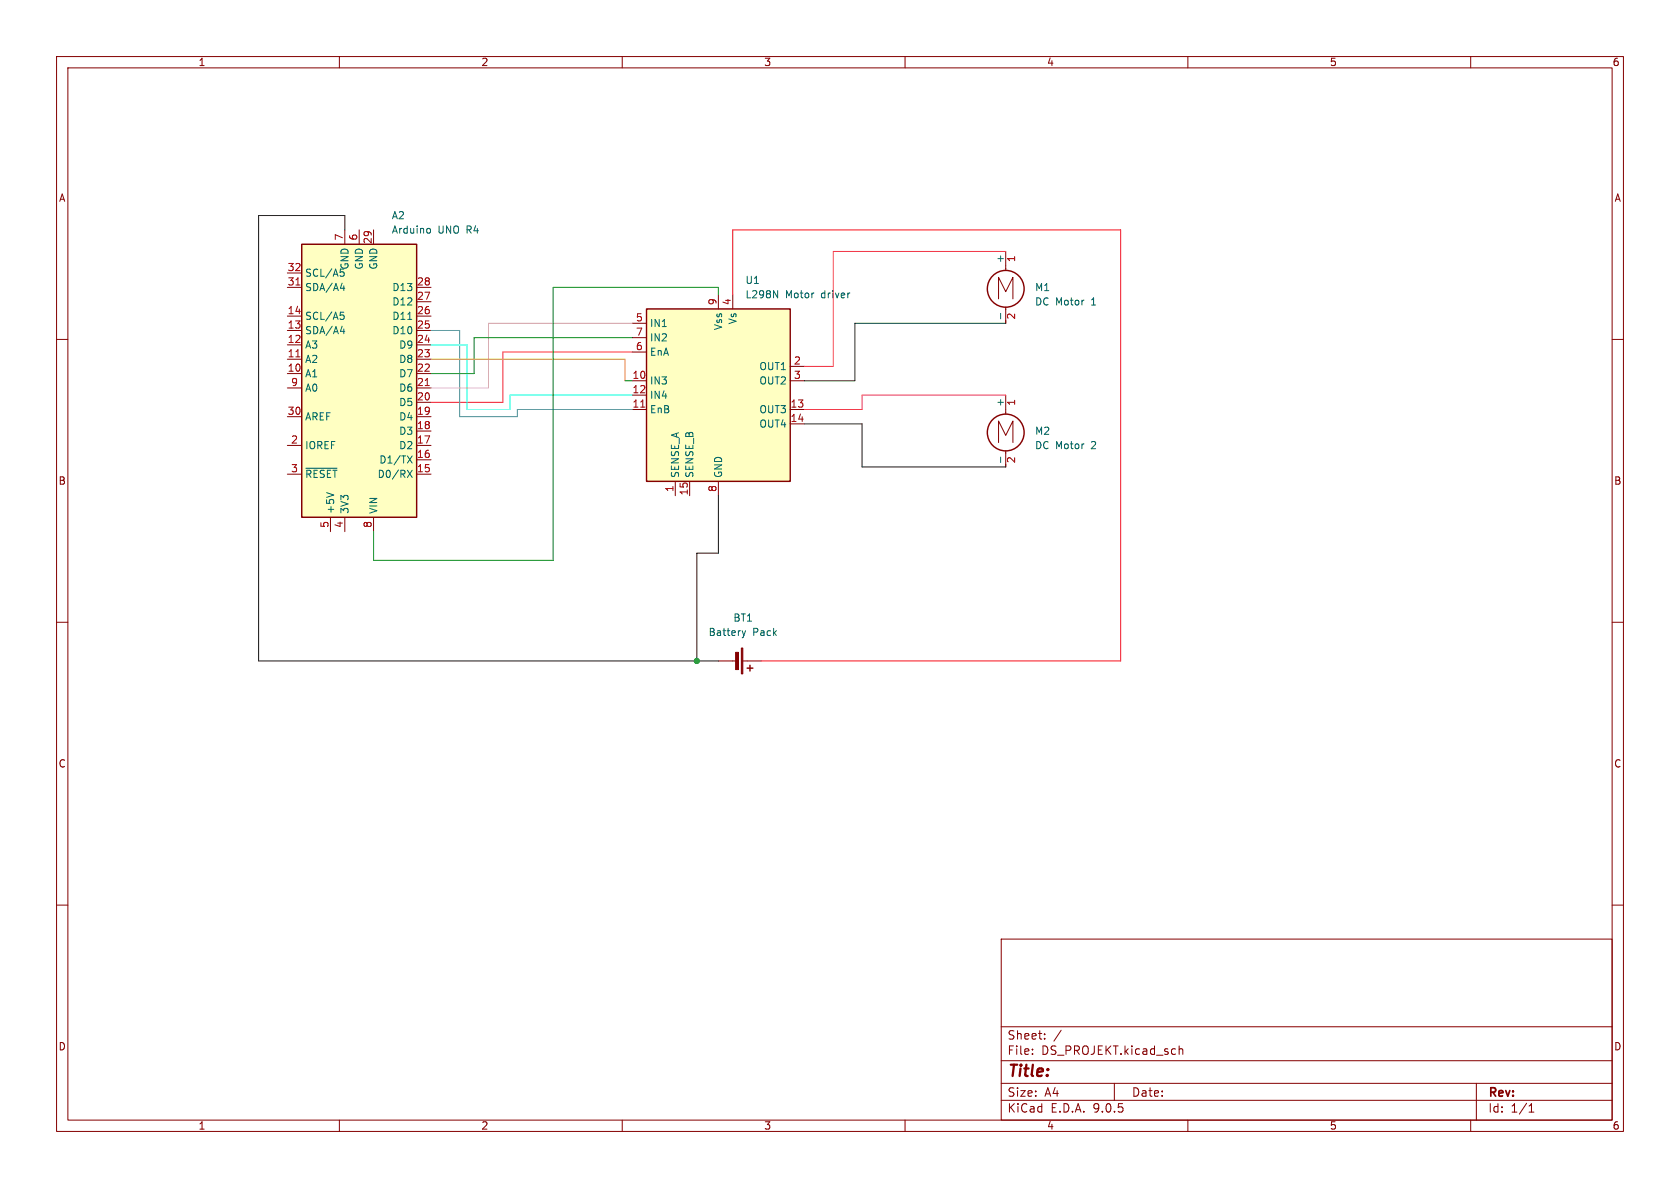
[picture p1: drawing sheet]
<svg xmlns="http://www.w3.org/2000/svg" width="297mm" height="210mm" viewBox="0 0 297 210" stroke-linecap="round" stroke-linejoin="round" font-family="sans-serif">
<g fill="none" stroke="#840000" stroke-width=".18">
<path d="M10 10h277v190h-277zM12 12h273v186h-273zM60 10v2M110 10v2M160 10v2M210 10v2M260 10v2M176.5 52.8v-3.8l1.3 2.6 1.3-2.6v3.8M177.8 44.5v3.3M177.8 54.3v2.9M10 60h2M285 60h2"/>
<path d="M10 110h2M285 110h2M10 160h2M177 166h108v32h-108zM285 160h2M60 198v2M110 198v2M160 198v2M177 194.5h108M177 191.5h108M177 187.5h108M177 181.5h108"/>
<path d="M182.5 186.3v.1M182.5 185.5v.1M184.7 183.6v.1M184.7 182.8v.1M187.6 182.1l-1.3 2M197 191.5v3M208.5 184.9v1.5M208.5 185.5l.2-.1 .3 .1 .1 .9M210 198v2M260 198v2M261 191.5v6.5M270.3 196.6h.9"/>
<path d="M270.3 195.5l.4-.4v1.5"/>
</g>
<circle cx="177.8" cy="51.1" r="3.3" fill="none" stroke="#840000" stroke-width=".25"/>
<path d="M176.9 55.4v1" fill="none" stroke="#006464" stroke-width=".18"/>
<path d="M53.3 43.2h20.4v48.2h-20.4z" fill="#ffffc2"/>
<path d="M53.3 43.2h20.4v48.2h-20.4zM132.1 118.1h1M132.6 117.6v1" fill="none" stroke="#840000" stroke-width=".25"/>
<g fill="none" stroke="#840000" stroke-width=".18">
<path d="M50.8 58.4h2.5M50.8 55.9h2.5M50.8 50.8h2.5M50.8 48.3h2.5M61 40.6v2.6M63.5 40.6v2.6M66 40.6v2.6M73.7 58.4h2.5M73.7 55.9h2.5M73.7 53.3h2.5M73.7 50.8h2.5M50.8 78.7h2.5"/>
<path d="M50.8 73.7h2.5M50.8 68.6h2.5M50.8 66h2.5M50.8 63.5h2.5M50.8 61h2.5M73.7 78.7h2.5M73.7 76.2h2.5M73.7 73.7h2.5M73.7 71.1h2.5M73.7 68.6h2.5M73.7 66h2.5M73.7 63.5h2.5"/>
<path d="M73.7 61h2.5M50.8 83.8h2.5M58.4 91.4v2.6M61 91.4v2.6M66 91.4v2.6M73.7 83.8h2.5M73.7 81.3h2.5M127 116.8h3.3M131.3 116.8h3.3"/>
</g>
<g fill="none" stroke="#006464" stroke-width=".18">
<path d="M60.2 55.2h.6M60.2 58.6h.8M60.2 51h.8M60.3 55.7h.3l.2 .2-.1 .5-.4 .1M60.8 50.5v.9M60.8 58.2v.8M60.8 48.3l-.1 .5h-.4M72.1 56.5h.7M75.7 40.4h.3l.1 .2-.1 .5-.3 .1M54.1 82.8h5.5M57.7 87.1l1.3 .4M72 83.1l.9 1.3"/>
<path d="M72 80.6l.9 1.3M72.9 83.1l-.9 1.3M72.9 80.6l-.9 1.3M131.2 111.5l.3 .8M131.5 112.3l-.2 .4M131.8 111.5l-.3 .8"/>
</g>
<path d="M52.3 50.4h.7M52.3 63.1h.7M75.2 68.2h.7" fill="none" stroke="#a90000" stroke-width=".18"/>
<g fill="#840000" stroke="#840000" stroke-width=".18">
<path d="M131.1 114.6h.2v4.5h-.2z"/>
<path d="M130 115.3h.6v3.1h-.6z"/>
</g>
<path d="M114.3 54.6h25.4v30.5h-25.4z" fill="#ffffc2"/>
<g fill="none" stroke="#840000" stroke-width=".25">
<path d="M114.3 54.6h25.4v30.5h-25.4z"/>
<circle cx="177.8" cy="76.5" r="3.3"/>
</g>
<g fill="none" stroke="#840000" stroke-width=".18">
<path d="M111.8 57.2h2.5M111.8 59.7h2.5M127 52.1v2.5M129.5 52.1v2.5M111.8 62.2h2.5M111.8 67.3h2.5M111.8 69.9h2.5M111.8 72.4h2.5M139.7 67.3h2.5M139.7 72.4h2.5M139.7 64.8h2.5M139.7 74.9h2.5"/>
<path d="M176.5 78.2v-3.8l1.3 2.6 1.3-2.6v3.8M177.8 69.9v3.3M177.8 79.7v2.9M119.4 85.1v2.5M121.9 85.1v2.5M127 85.1v2.5"/>
</g>
<path d="M113.3 72h.7" fill="none" stroke="#a90000" stroke-width=".18"/>
<path d="M136.8 51.4l.7 1.2v-1.2M176.9 80.8v1" fill="none" stroke="#006464" stroke-width=".18"/>
<path d="M76.2 61h6.3v11.4h7.7v-2.5h21.6" fill="none" stroke="#0fd" stroke-width=".18"/>
<path d="M111.8 62.2h-22.9v8.9h-12.7" fill="none" stroke="#ff2d3e" stroke-width=".18"/>
<path d="M76.2 58.4h5.1v15.3h10.1v-1.3h20.4" fill="none" stroke="#4081ff" stroke-width=".18"/>
<path d="M111.8 57.2h-25.4v11.4h-10.2" fill="none" stroke="#c360ff" stroke-width=".18"/>
<path d="M111.8 59.7h-28v6.3h-7.6M127 52.1v-1.3h-29.2v48.3h-31.8v-5.1M110.5 67.3h1.3" fill="none" stroke="#009600" stroke-width=".18"/>
<path d="M76.2 63.5h34.3v3.8" fill="none" stroke="#ff9e2a" stroke-width=".18"/>
<path d="M177.8 44.5h-30.5v20.3h-5.1M177.8 69.9h-25.4v2.5h-10.2" fill="none" stroke="#ff295d" stroke-width=".18"/>
<path d="M177.8 57.2h-26.7v10.1h-8.9M142.2 74.9h10.2v7.7h25.4" fill="none" stroke="#1e1e1e" stroke-width=".18"/>
<path d="M129.5 52.1v-11.5h68.6v76.2h-63.5" fill="none" stroke="#ff1a1c" stroke-width=".18"/>
<path d="M61 40.6v-2.5h-15.3v78.7h81.3M127 87.6v10.2h-3.8v19" fill="none" stroke="#121212" stroke-width=".18"/>
<circle cx="123.2" cy="116.8" r=".46" fill="#009600" stroke="#009600" stroke-width=".18"/>
<text font-size="2.8" fill="#840000" x="178" y="190.9">Title:</text>
<g font-size="2.1" fill="#840000">
<text x="178" y="184">Sheet:</text>
<text x="178" y="186.7">File:</text>
<text x="184.1" y="186.7">DS_PROJEKT.kicad_sch</text>
<text x="178" y="196.9">KiCad</text>
<text x="178" y="194.1">Size:</text>
<text x="184.7" y="194.1">A4</text>
<text x="185.7" y="196.9">E.D.A.</text>
<text x="193.3" y="196.9">9.0.5</text>
<text x="200" y="194.1">Date:</text>
<text x="263" y="194.3">Rev:</text>
<text x="263" y="196.9">Id:</text>
<text x="267.1" y="196.9">1/1</text>
</g>
<g font-size="1.8" fill="#840000">
<text x="35" y="11.9">1</text>
<text x="85" y="11.9">2</text>
<text x="135" y="11.9">3</text>
<text x="185" y="11.9">4</text>
<text x="235" y="11.9">5</text>
<text x="285" y="11.9">6</text>
<text x="10.3" y="35.9">A</text>
<text x="285.3" y="35.9">A</text>
<text x="10.3" y="85.9">B</text>
<text x="285.3" y="85.9">B</text>
<text x="10.3" y="135.9">C</text>
<text x="285.3" y="135.9">C</text>
<text x="10.3" y="185.9">D</text>
<text x="285.3" y="185.9">D</text>
<text x="35" y="199.9">1</text>
<text x="85" y="199.9">2</text>
<text x="135" y="199.9">3</text>
<text x="185" y="199.9">4</text>
<text x="235" y="199.9">5</text>
<text x="285" y="199.9">6</text>
</g>
<g font-size="1.8" fill="#006464">
<text x="69.2" y="39">A2</text>
<text x="69.2" y="41.5">Arduino</text>
<text x="77.4" y="41.5">UNO R4</text>
<text x="61.8" y="47.8" transform="rotate(-90 61.8 47.8)">GND</text>
<text x="64.4" y="47.8" transform="rotate(-90 64.4 47.8)">GND</text>
<text x="66.9" y="47.8" transform="rotate(-90 66.9 47.8)">GND</text>
<text x="177.5" y="46.6" transform="rotate(-90 177.5 46.6)">+</text>
<text x="53.8" y="51.7">SDA/A4</text>
<text x="53.8" y="49.1">SCL/A5</text>
<text x="69.3" y="51.7">D13</text>
<text x="131.7" y="50.4">U1</text>
<text x="131.7" y="52.9">L298N</text>
<text x="138.9" y="52.9">Motor</text>
<text x="145.3" y="52.9">driver</text>
<text x="182.9" y="51.7">M1</text>
<text x="53.8" y="59.3">SDA/A4</text>
<text x="53.8" y="56.7">SCL/A5</text>
<text x="69.3" y="59.3">D10</text>
<text x="69.3" y="56.7">D11</text>
<text x="69.3" y="54.2">D12</text>
<text x="114.8" y="58">IN1</text>
<text x="127.9" y="58.5" transform="rotate(-90 127.9 58.5)">Vss</text>
<text x="130.4" y="57.4" transform="rotate(-90 130.4 57.4)">Vs</text>
<text x="182.9" y="54.2">DC Motor</text>
<text x="193" y="54.2">1</text>
<text x="53.8" y="64.4">A2</text>
<text x="53.8" y="61.8">A3</text>
<text x="70.5" y="64.4">D8</text>
<text x="70.5" y="61.8">D9</text>
<text x="114.8" y="60.6">IN2</text>
<text x="114.8" y="63.1">EnA</text>
<text x="134.2" y="65.6">OUT1</text>
<text x="53.8" y="69.4">A0</text>
<text x="53.8" y="66.9">A1</text>
<text x="70.5" y="72">D5</text>
<text x="70.5" y="69.4">D6</text>
<text x="70.5" y="66.9">D7</text>
<text x="114.8" y="68.2">IN3</text>
<text x="114.8" y="70.7">IN4</text>
<text x="134.2" y="68.2">OUT2</text>
<text x="53.8" y="74.5">AREF</text>
<text x="70.5" y="77.1">D3</text>
<text x="70.5" y="74.5">D4</text>
<text x="114.8" y="73.3">EnB</text>
<text x="134.2" y="73.3">OUT3</text>
<text x="134.2" y="75.8">OUT4</text>
<text x="177.5" y="72" transform="rotate(-90 177.5 72)">+</text>
<text x="182.9" y="77.1">M2</text>
<text x="53.8" y="79.6">IOREF</text>
<text x="67" y="82.1">D1/TX</text>
<text x="70.5" y="79.6">D2</text>
<text x="182.9" y="79.6">DC Motor</text>
<text x="193" y="79.6">2</text>
<text x="53.8" y="84.7">~{RESET}</text>
<text x="66.7" y="84.7">D0/RX</text>
<text x="120.2" y="84.6" transform="rotate(-90 120.2 84.6)">SENSE_A</text>
<text x="122.8" y="84.6" transform="rotate(-90 122.8 84.6)">SENSE_B</text>
<text x="127.9" y="84.6" transform="rotate(-90 127.9 84.6)">GND</text>
<text x="59.3" y="90.9" transform="rotate(-90 59.3 90.9)">+5V</text>
<text x="61.8" y="90.9" transform="rotate(-90 61.8 90.9)">3V3</text>
<text x="66.9" y="90.9" transform="rotate(-90 66.9 90.9)">VIN</text>
<text x="125.2" y="112.6">Battery</text>
<text x="129.6" y="110.1">BT1</text>
<text x="133.1" y="112.6">Pack</text>
</g>
<g font-size="1.8" fill="#a90000">
<text x="60.7" y="42.6" transform="rotate(-90 60.7 42.6)">7</text>
<text x="63.2" y="42.6" transform="rotate(-90 63.2 42.6)">6</text>
<text x="65.8" y="43.2" transform="rotate(-90 65.8 43.2)">29</text>
<text x="179.8" y="46.4" transform="rotate(-90 179.8 46.4)">1</text>
<text x="50.8" y="50.5">31</text>
<text x="50.8" y="48">32</text>
<text x="73.6" y="53.1">27</text>
<text x="73.6" y="50.5">28</text>
<text x="50.8" y="58.2">13</text>
<text x="50.8" y="55.6">14</text>
<text x="73.6" y="58.2">25</text>
<text x="73.6" y="55.6">26</text>
<text x="112.3" y="56.9">5</text>
<text x="112.3" y="59.4">7</text>
<text x="126.7" y="54" transform="rotate(-90 126.7 54)">9</text>
<text x="129.3" y="54" transform="rotate(-90 129.3 54)">4</text>
<text x="179.8" y="56.6" transform="rotate(-90 179.8 56.6)">2</text>
<text x="50.8" y="65.8">10</text>
<text x="50.8" y="63.2">11</text>
<text x="50.8" y="60.7">12</text>
<text x="73.6" y="65.8">22</text>
<text x="73.6" y="63.2">23</text>
<text x="73.6" y="60.7">24</text>
<text x="112.3" y="62">6</text>
<text x="140.3" y="64.5">2</text>
<text x="51.4" y="68.3">9</text>
<text x="73.6" y="70.9">20</text>
<text x="73.6" y="68.3">21</text>
<text x="111.7" y="67.1">10</text>
<text x="111.7" y="69.6">12</text>
<text x="140.3" y="67.1">3</text>
<text x="179.8" y="71.8" transform="rotate(-90 179.8 71.8)">1</text>
<text x="50.8" y="73.4">30</text>
<text x="73.6" y="75.9">18</text>
<text x="73.6" y="73.4">19</text>
<text x="111.7" y="72.1">11</text>
<text x="139.7" y="72.1">13</text>
<text x="139.7" y="74.7">14</text>
<text x="51.4" y="83.6">3</text>
<text x="51.4" y="78.5">2</text>
<text x="73.6" y="83.6">15</text>
<text x="73.6" y="81">16</text>
<text x="73.6" y="78.5">17</text>
<text x="179.8" y="82" transform="rotate(-90 179.8 82)">2</text>
<text x="119.1" y="87.1" transform="rotate(-90 119.1 87.1)">1</text>
<text x="121.7" y="87.7" transform="rotate(-90 121.7 87.7)">15</text>
<text x="126.7" y="87.1" transform="rotate(-90 126.7 87.1)">8</text>
<text x="58.2" y="93.4" transform="rotate(-90 58.2 93.4)">5</text>
<text x="60.7" y="93.4" transform="rotate(-90 60.7 93.4)">4</text>
<text x="65.8" y="93.4" transform="rotate(-90 65.8 93.4)">8</text>
</g>
</svg>
